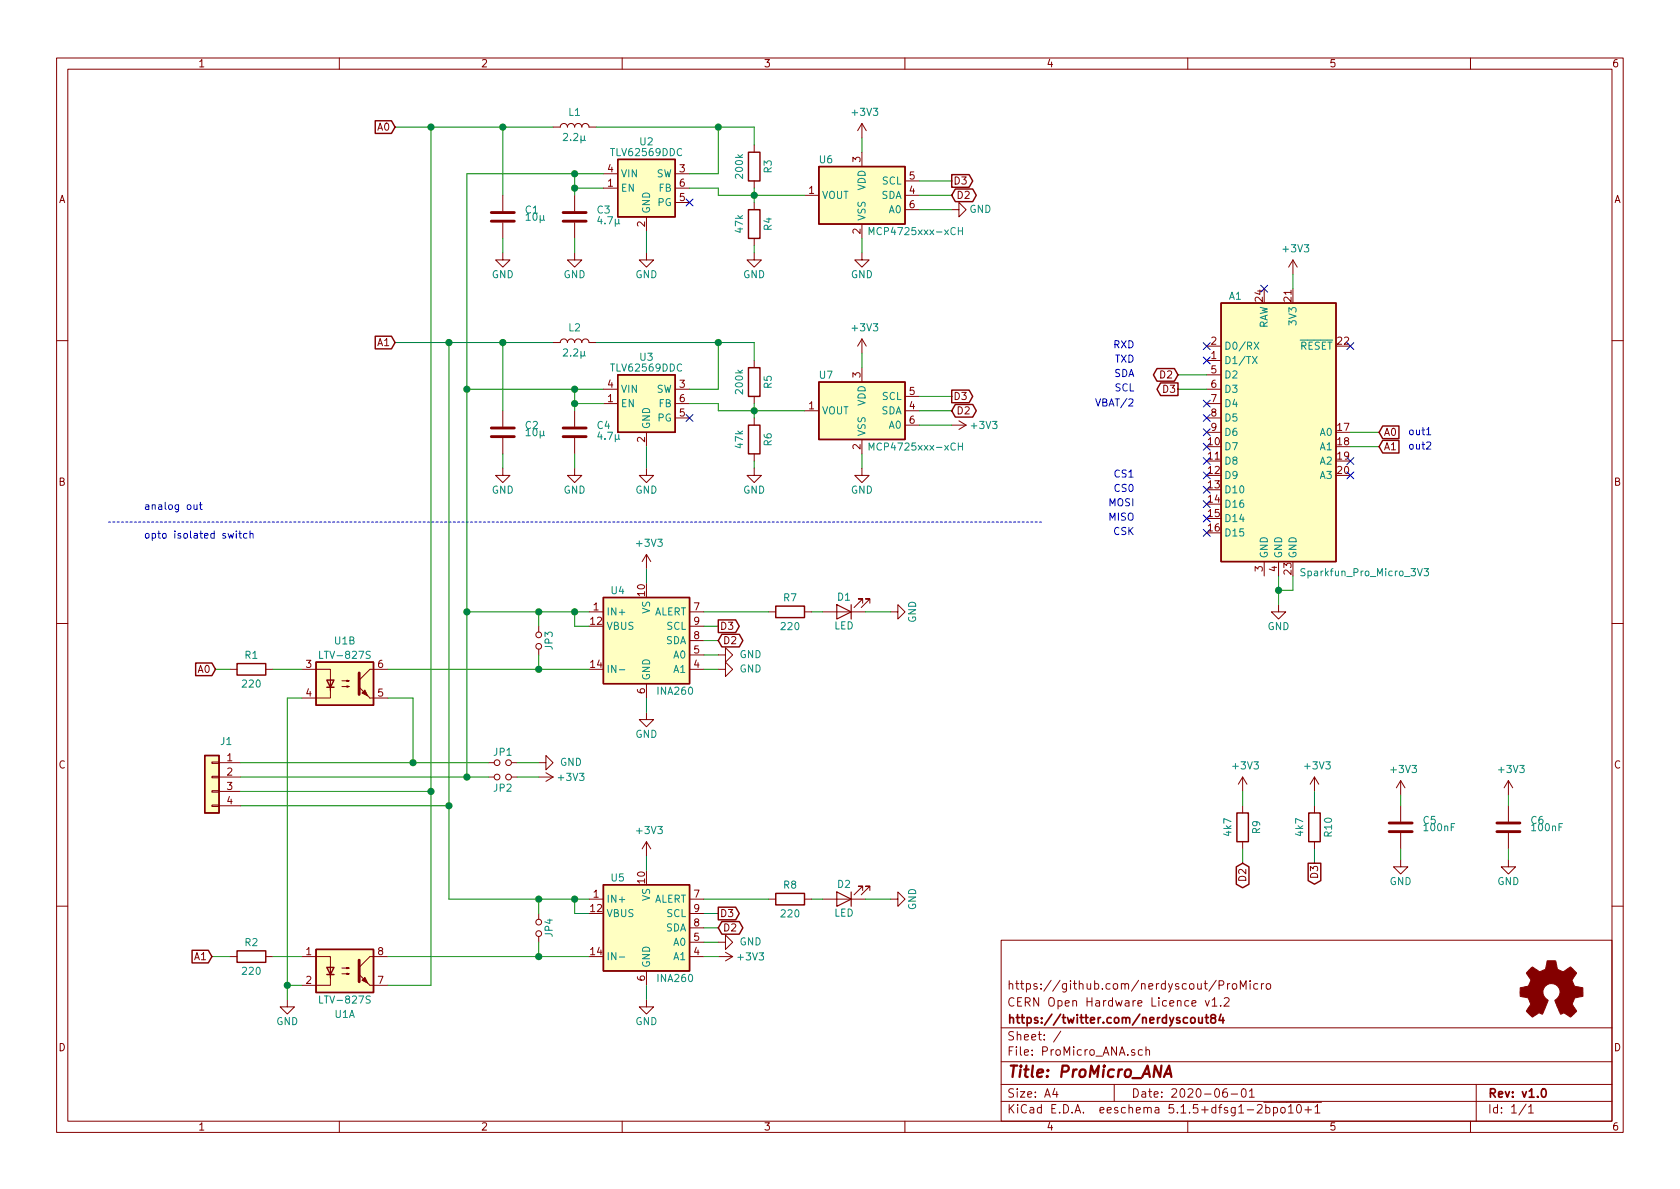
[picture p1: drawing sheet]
EESchema Schematic File Version 4
EELAYER 30 0
EELAYER END
$Descr A4 11693 8268
encoding utf-8
Sheet 1 1
Title "ProMicro_ANA"
Date "2020-06-01"
Rev "v1.0"
Comp "https://twitter.com/nerdyscout84"
Comment1 "CERN Open Hardware Licence v1.2"
Comment2 "https://github.com/nerdyscout/ProMicro"
Comment3 ""
Comment4 ""
$EndDescr
Connection ~ 8900 4100
Wire Wire Line
	8900 4000 8900 4100
Wire Wire Line
	8900 4100 8900 4200
Wire Wire Line
	9000 1900 9000 2000
Wire Wire Line
	9000 4000 9000 4100
Wire Wire Line
	9000 4100 8900 4100
Wire Wire Line
	9400 3000 9600 3000
Wire Wire Line
	9400 3100 9600 3100
Text Notes 9800 3030 0    50   ~ 0
out1
Text Notes 9800 3130 0    50   ~ 0
out2
Text GLabel 9600 3000 2    50   Input ~ 0
A0
Text GLabel 9600 3100 2    50   Input ~ 0
A1
$Comp
L power:+3V3 #PWR033
U 1 1
P 9000 1900
F 0 "#PWR033" H 9000 1750 50  0001 C CNN
F 1 "+3V3" H 9020 2080 50  0000 C CNN
F 2 "" H 9000 1900 50  0001 C CNN
F 3 "" H 9000 1900 50  0001 C CNN
	1    9000 1900
	1    0    0    -1  
$EndComp
$Comp
L power:GND #PWR032
U 1 1
P 8900 4200
F 0 "#PWR032" H 8900 3950 50  0001 C CNN
F 1 "GND" H 8900 4050 50  0000 C CNN
F 2 "" H 8900 4200 50  0001 C CNN
F 3 "" H 8900 4200 50  0001 C CNN
	1    8900 4200
	1    0    0    -1  
$EndComp
$Comp
L Graphic:Logo_Open_Hardware_Small LOGO1
U 1 1
P 10800 6900
F 0 "LOGO1" H 10800 7175 50  0001 C CNN
F 1 "Logo_Open_Hardware_Small" H 10800 6675 50  0001 C CNN
F 2 "Symbol:OSHW-Symbol_6.7x6mm_SilkScreen" H 10800 6900 50  0001 C CNN
F 3 "" H 10800 6900 50  0001 C CNN
	1    10800 6900
	1    0    0    -1  
$EndComp
$Comp
L Isolator:LTV-827S U1
U 2 1
P 2400 4750
F 0 "U1" H 2400 5050 50  0000 C CNN
F 1 "LTV-827S" H 2400 4950 50  0000 C CNN
F 2 "Package_DIP:SMDIP-8_W9.53mm" H 2400 4450 50  0001 C CNN
F 3 "http://www.us.liteon.com/downloads/LTV-817-827-847.PDF" H 1600 5300 50  0001 C CNN
	2    2400 4750
	1    0    0    -1  
$EndComp
$Comp
L Isolator:LTV-827S U1
U 1 1
P 2400 6750
F 0 "U1" H 2400 6450 50  0000 C CNN
F 1 "LTV-827S" H 2400 6550 50  0000 C CNN
F 2 "Package_DIP:SMDIP-8_W9.53mm" H 2400 6450 50  0001 C CNN
F 3 "http://www.us.liteon.com/downloads/LTV-817-827-847.PDF" H 1600 7300 50  0001 C CNN
	1    2400 6750
	1    0    0    -1  
$EndComp
$Comp
L Sensor:INA260 U5
U 1 1
P 4500 6450
F 0 "U5" H 4300 6800 50  0000 C CNN
F 1 "INA260" H 4700 6100 50  0000 C CNN
F 2 "Package_SO:TSSOP-16_4.4x5mm_P0.65mm" H 4500 5850 50  0001 C CNN
F 3 "http://www.ti.com/lit/ds/symlink/ina260.pdf" H 4500 6350 50  0001 C CNN
	1    4500 6450
	1    0    0    -1  
$EndComp
$Comp
L Sensor:INA260 U4
U 1 1
P 4500 4450
F 0 "U4" H 4300 4800 50  0000 C CNN
F 1 "INA260" H 4700 4100 50  0000 C CNN
F 2 "Package_SO:TSSOP-16_4.4x5mm_P0.65mm" H 4500 3850 50  0001 C CNN
F 3 "http://www.ti.com/lit/ds/symlink/ina260.pdf" H 4500 4350 50  0001 C CNN
	1    4500 4450
	1    0    0    -1  
$EndComp
$Comp
L power:GND #PWR011
U 1 1
P 4500 4950
F 0 "#PWR011" H 4500 4700 50  0001 C CNN
F 1 "GND" H 4500 4800 50  0000 C CNN
F 2 "" H 4500 4950 50  0001 C CNN
F 3 "" H 4500 4950 50  0001 C CNN
	1    4500 4950
	1    0    0    -1  
$EndComp
$Comp
L power:GND #PWR013
U 1 1
P 4500 6950
F 0 "#PWR013" H 4500 6700 50  0001 C CNN
F 1 "GND" H 4500 6800 50  0000 C CNN
F 2 "" H 4500 6950 50  0001 C CNN
F 3 "" H 4500 6950 50  0001 C CNN
	1    4500 6950
	1    0    0    -1  
$EndComp
$Comp
L power:+3V3 #PWR012
U 1 1
P 4500 5950
F 0 "#PWR012" H 4500 5800 50  0001 C CNN
F 1 "+3V3" H 4520 6130 50  0000 C CNN
F 2 "" H 4500 5950 50  0001 C CNN
F 3 "" H 4500 5950 50  0001 C CNN
	1    4500 5950
	1    0    0    -1  
$EndComp
Wire Wire Line
	4500 6050 4500 5950
Wire Wire Line
	4500 6950 4500 6850
Wire Wire Line
	4500 4950 4500 4850
Wire Wire Line
	4500 4050 4500 3950
$Comp
L Connector_Generic:Conn_01x04 J1
U 1 1
P 1475 5400
F 0 "J1" H 1375 5650 50  0000 C CNN
F 1 "Conn_01x04" H 1375 5650 50  0001 C CNN
F 2 "TerminalBlock_Phoenix:TerminalBlock_Phoenix_MPT-0,5-4-2.54_1x04_P2.54mm_Horizontal" H 1475 5400 50  0001 C CNN
F 3 "~" H 1475 5400 50  0001 C CNN
	1    1475 5400
	-1   0    0    -1  
$EndComp
Wire Wire Line
	4100 6650 3750 6650
Wire Wire Line
	4100 4650 3750 4650
Wire Wire Line
	4100 4250 4000 4250
Wire Wire Line
	2700 4850 2875 4850
Wire Wire Line
	2875 5300 1675 5300
Wire Wire Line
	2875 4850 2875 5300
Wire Wire Line
	1675 5600 3125 5600
Wire Wire Line
	3250 5400 3250 4250
Wire Wire Line
	1675 5400 3250 5400
Connection ~ 3750 6650
Connection ~ 3750 6250
Wire Wire Line
	3750 6250 4000 6250
Connection ~ 3750 4650
Connection ~ 3750 4250
$Comp
L Device:C C5
U 1 1
P 9750 5750
F 0 "C5" H 9900 5800 50  0000 L CNN
F 1 "100nF" H 9900 5750 50  0000 L CNN
F 2 "Capacitor_SMD:C_0603_1608Metric" H 9788 5600 50  0001 C CNN
F 3 "" H 9750 5750 50  0001 C CNN
	1    9750 5750
	1    0    0    -1  
$EndComp
Text GLabel 5000 4350 2    50   Output ~ 0
D3
Text GLabel 5000 4450 2    50   BiDi ~ 0
D2
Wire Wire Line
	5000 4450 4900 4450
Wire Wire Line
	4900 4350 5000 4350
Text GLabel 5000 6350 2    50   Output ~ 0
D3
Text GLabel 5000 6450 2    50   BiDi ~ 0
D2
Wire Wire Line
	5000 6450 4900 6450
Wire Wire Line
	4900 6350 5000 6350
Wire Wire Line
	2100 4850 2000 4850
$Comp
L power:GND #PWR01
U 1 1
P 2000 6950
F 0 "#PWR01" H 2000 6700 50  0001 C CNN
F 1 "GND" H 2000 6800 50  0000 C CNN
F 2 "" H 2000 6950 50  0001 C CNN
F 3 "" H 2000 6950 50  0001 C CNN
	1    2000 6950
	1    0    0    -1  
$EndComp
Wire Wire Line
	2000 6950 2000 6850
Wire Wire Line
	2100 6850 2000 6850
Connection ~ 2000 6850
Wire Wire Line
	2000 6850 2000 4850
$Comp
L power:+3V3 #PWR030
U 1 1
P 9750 5525
F 0 "#PWR030" H 9750 5375 50  0001 C CNN
F 1 "+3V3" H 9770 5705 50  0000 C CNN
F 2 "" H 9750 5525 50  0001 C CNN
F 3 "" H 9750 5525 50  0001 C CNN
	1    9750 5525
	1    0    0    -1  
$EndComp
$Comp
L power:GND #PWR031
U 1 1
P 9750 5975
F 0 "#PWR031" H 9750 5725 50  0001 C CNN
F 1 "GND" H 9750 5825 50  0000 C CNN
F 2 "" H 9750 5975 50  0001 C CNN
F 3 "" H 9750 5975 50  0001 C CNN
	1    9750 5975
	1    0    0    -1  
$EndComp
Wire Wire Line
	9750 5975 9750 5900
Wire Wire Line
	9750 5600 9750 5525
$Comp
L Device:C C6
U 1 1
P 10500 5750
F 0 "C6" H 10650 5800 50  0000 L CNN
F 1 "100nF" H 10650 5750 50  0000 L CNN
F 2 "Capacitor_SMD:C_0603_1608Metric" H 10538 5600 50  0001 C CNN
F 3 "" H 10500 5750 50  0001 C CNN
	1    10500 5750
	1    0    0    -1  
$EndComp
$Comp
L power:+3V3 #PWR034
U 1 1
P 10500 5525
F 0 "#PWR034" H 10500 5375 50  0001 C CNN
F 1 "+3V3" H 10520 5705 50  0000 C CNN
F 2 "" H 10500 5525 50  0001 C CNN
F 3 "" H 10500 5525 50  0001 C CNN
	1    10500 5525
	1    0    0    -1  
$EndComp
$Comp
L power:GND #PWR035
U 1 1
P 10500 5975
F 0 "#PWR035" H 10500 5725 50  0001 C CNN
F 1 "GND" H 10500 5825 50  0000 C CNN
F 2 "" H 10500 5975 50  0001 C CNN
F 3 "" H 10500 5975 50  0001 C CNN
	1    10500 5975
	1    0    0    -1  
$EndComp
Wire Wire Line
	10500 5975 10500 5900
Wire Wire Line
	10500 5600 10500 5525
$Comp
L Device:R R1
U 1 1
P 1750 4650
F 0 "R1" V 1650 4650 50  0000 C CNN
F 1 "220" V 1850 4650 50  0000 C CNN
F 2 "Resistor_SMD:R_0603_1608Metric" V 1680 4650 50  0001 C CNN
F 3 "~" H 1750 4650 50  0001 C CNN
	1    1750 4650
	0    1    1    0   
$EndComp
Wire Wire Line
	1900 4650 2100 4650
$Comp
L Device:R R2
U 1 1
P 1750 6650
F 0 "R2" V 1650 6650 50  0000 C CNN
F 1 "220" V 1850 6650 50  0000 C CNN
F 2 "Resistor_SMD:R_0603_1608Metric" V 1680 6650 50  0001 C CNN
F 3 "~" H 1750 6650 50  0001 C CNN
	1    1750 6650
	0    1    1    0   
$EndComp
Wire Wire Line
	1900 6650 2100 6650
Text GLabel 1500 4650 0    50   Input ~ 0
A0
Wire Wire Line
	1500 4650 1600 4650
Text GLabel 1475 6650 0    50   Input ~ 0
A1
Wire Wire Line
	1475 6650 1600 6650
Wire Wire Line
	4100 4350 4000 4350
Wire Wire Line
	4000 4350 4000 4250
Connection ~ 4000 4250
Wire Wire Line
	4000 4250 3750 4250
Wire Wire Line
	4100 6350 4000 6350
Wire Wire Line
	4000 6350 4000 6250
Connection ~ 4000 6250
Wire Wire Line
	4000 6250 4100 6250
$Comp
L Device:R R7
U 1 1
P 5500 4250
F 0 "R7" V 5400 4250 50  0000 C CNN
F 1 "220" V 5600 4250 50  0000 C CNN
F 2 "Resistor_SMD:R_0603_1608Metric" V 5430 4250 50  0001 C CNN
F 3 "~" H 5500 4250 50  0001 C CNN
	1    5500 4250
	0    1    1    0   
$EndComp
$Comp
L Device:LED D1
U 1 1
P 5875 4250
F 0 "D1" H 5875 4150 50  0000 C CNN
F 1 "LED" H 5875 4350 50  0000 C CNN
F 2 "LED_SMD:LED_0603_1608Metric" H 5875 4250 50  0001 C CNN
F 3 "~" H 5875 4250 50  0001 C CNN
	1    5875 4250
	-1   0    0    1   
$EndComp
$Comp
L power:GND #PWR024
U 1 1
P 6200 4250
F 0 "#PWR024" H 6200 4000 50  0001 C CNN
F 1 "GND" H 6200 4100 50  0000 C CNN
F 2 "" H 6200 4250 50  0001 C CNN
F 3 "" H 6200 4250 50  0001 C CNN
	1    6200 4250
	0    -1   -1   0   
$EndComp
Wire Wire Line
	6200 4250 6025 4250
Wire Wire Line
	5725 4250 5650 4250
Wire Wire Line
	5350 4250 4900 4250
$Comp
L Device:R R8
U 1 1
P 5500 6250
F 0 "R8" V 5400 6250 50  0000 C CNN
F 1 "220" V 5600 6250 50  0000 C CNN
F 2 "Resistor_SMD:R_0603_1608Metric" V 5430 6250 50  0001 C CNN
F 3 "~" H 5500 6250 50  0001 C CNN
	1    5500 6250
	0    1    1    0   
$EndComp
$Comp
L Device:LED D2
U 1 1
P 5875 6250
F 0 "D2" H 5875 6150 50  0000 C CNN
F 1 "LED" H 5875 6350 50  0000 C CNN
F 2 "LED_SMD:LED_0603_1608Metric" H 5875 6250 50  0001 C CNN
F 3 "~" H 5875 6250 50  0001 C CNN
	1    5875 6250
	-1   0    0    1   
$EndComp
$Comp
L power:GND #PWR025
U 1 1
P 6200 6250
F 0 "#PWR025" H 6200 6000 50  0001 C CNN
F 1 "GND" H 6200 6100 50  0000 C CNN
F 2 "" H 6200 6250 50  0001 C CNN
F 3 "" H 6200 6250 50  0001 C CNN
	1    6200 6250
	0    -1   -1   0   
$EndComp
Wire Wire Line
	6200 6250 6025 6250
Wire Wire Line
	5725 6250 5650 6250
Wire Wire Line
	5350 6250 4900 6250
$Comp
L Device:R R10
U 1 1
P 9150 5750
F 0 "R10" V 9050 5750 50  0000 C CNN
F 1 "4k7" V 9250 5750 50  0000 C CNN
F 2 "Resistor_SMD:R_0603_1608Metric" V 9080 5750 50  0001 C CNN
F 3 "~" H 9150 5750 50  0001 C CNN
	1    9150 5750
	-1   0    0    1   
$EndComp
$Comp
L Device:R R9
U 1 1
P 8650 5750
F 0 "R9" V 8550 5750 50  0000 C CNN
F 1 "4k7" V 8750 5750 50  0000 C CNN
F 2 "Resistor_SMD:R_0603_1608Metric" V 8580 5750 50  0001 C CNN
F 3 "~" H 8650 5750 50  0001 C CNN
	1    8650 5750
	-1   0    0    1   
$EndComp
Text GLabel 9150 6000 3    50   Output ~ 0
D3
Text GLabel 8650 6000 3    50   BiDi ~ 0
D2
$Comp
L power:+3V3 #PWR029
U 1 1
P 9150 5500
F 0 "#PWR029" H 9150 5350 50  0001 C CNN
F 1 "+3V3" H 9170 5680 50  0000 C CNN
F 2 "" H 9150 5500 50  0001 C CNN
F 3 "" H 9150 5500 50  0001 C CNN
	1    9150 5500
	1    0    0    -1  
$EndComp
$Comp
L power:+3V3 #PWR028
U 1 1
P 8650 5500
F 0 "#PWR028" H 8650 5350 50  0001 C CNN
F 1 "+3V3" H 8670 5680 50  0000 C CNN
F 2 "" H 8650 5500 50  0001 C CNN
F 3 "" H 8650 5500 50  0001 C CNN
	1    8650 5500
	1    0    0    -1  
$EndComp
Wire Wire Line
	8650 5500 8650 5600
Wire Wire Line
	8650 6000 8650 5900
Wire Wire Line
	9150 6000 9150 5900
Wire Wire Line
	9150 5600 9150 5500
$Comp
L Regulator_Switching:TLV62569DDC U3
U 1 1
P 4500 2800
F 0 "U3" H 4500 3125 50  0000 C CNN
F 1 "TLV62569DDC" H 4500 3050 50  0000 C CNN
F 2 "Package_TO_SOT_SMD:SOT-23-6" H 4550 2550 50  0001 L CIN
F 3 "http://www.ti.com/lit/ds/symlink/tlv62569.pdf" H 4250 3250 50  0001 C CNN
	1    4500 2800
	1    0    0    -1  
$EndComp
$Comp
L power:GND #PWR09
U 1 1
P 4500 3250
F 0 "#PWR09" H 4500 3000 50  0001 C CNN
F 1 "GND" H 4500 3100 50  0000 C CNN
F 2 "" H 4500 3250 50  0001 C CNN
F 3 "" H 4500 3250 50  0001 C CNN
	1    4500 3250
	1    0    0    -1  
$EndComp
Wire Wire Line
	4200 2800 4000 2800
Wire Wire Line
	4000 2800 4000 2700
Wire Wire Line
	4000 2700 4200 2700
Connection ~ 4000 2700
Wire Wire Line
	3000 5500 1675 5500
Wire Wire Line
	2700 6850 3000 6850
Wire Wire Line
	3000 6850 3000 5500
Wire Wire Line
	3125 6250 3125 5600
Wire Wire Line
	4500 3250 4500 3100
NoConn ~ 4800 2900
$Comp
L Device:R R5
U 1 1
P 5250 2650
F 0 "R5" V 5150 2650 50  0000 C CNN
F 1 "200k" V 5350 2650 50  0000 C CNN
F 2 "Resistor_SMD:R_0603_1608Metric" V 5180 2650 50  0001 C CNN
F 3 "~" H 5250 2650 50  0001 C CNN
	1    5250 2650
	-1   0    0    1   
$EndComp
$Comp
L Device:R R6
U 1 1
P 5250 3050
F 0 "R6" V 5150 3050 50  0000 C CNN
F 1 "47k" V 5350 3050 50  0000 C CNN
F 2 "Resistor_SMD:R_0603_1608Metric" V 5180 3050 50  0001 C CNN
F 3 "~" H 5250 3050 50  0001 C CNN
	1    5250 3050
	-1   0    0    1   
$EndComp
$Comp
L power:GND #PWR019
U 1 1
P 5250 3250
F 0 "#PWR019" H 5250 3000 50  0001 C CNN
F 1 "GND" H 5250 3100 50  0000 C CNN
F 2 "" H 5250 3250 50  0001 C CNN
F 3 "" H 5250 3250 50  0001 C CNN
	1    5250 3250
	1    0    0    -1  
$EndComp
Wire Wire Line
	5250 3250 5250 3200
Wire Wire Line
	5250 2900 5250 2850
Wire Wire Line
	4800 2700 5000 2700
Wire Wire Line
	5000 2700 5000 2375
Wire Wire Line
	5000 2375 5250 2375
Wire Wire Line
	5250 2375 5250 2500
Wire Wire Line
	4800 2800 5000 2800
Wire Wire Line
	5000 2800 5000 2850
Wire Wire Line
	5000 2850 5250 2850
Connection ~ 5250 2850
Wire Wire Line
	5250 2850 5250 2800
Wire Wire Line
	3250 4250 3250 2700
Wire Wire Line
	3250 2700 4000 2700
Connection ~ 3250 4250
Wire Wire Line
	5250 2850 5600 2850
$Comp
L Regulator_Switching:TLV62569DDC U2
U 1 1
P 4500 1300
F 0 "U2" H 4500 1625 50  0000 C CNN
F 1 "TLV62569DDC" H 4500 1550 50  0000 C CNN
F 2 "Package_TO_SOT_SMD:SOT-23-6" H 4550 1050 50  0001 L CIN
F 3 "http://www.ti.com/lit/ds/symlink/tlv62569.pdf" H 4250 1750 50  0001 C CNN
	1    4500 1300
	1    0    0    -1  
$EndComp
$Comp
L power:GND #PWR08
U 1 1
P 4500 1750
F 0 "#PWR08" H 4500 1500 50  0001 C CNN
F 1 "GND" H 4500 1600 50  0000 C CNN
F 2 "" H 4500 1750 50  0001 C CNN
F 3 "" H 4500 1750 50  0001 C CNN
	1    4500 1750
	1    0    0    -1  
$EndComp
Wire Wire Line
	4200 1300 4000 1300
Wire Wire Line
	4000 1300 4000 1200
Wire Wire Line
	4000 1200 4200 1200
Connection ~ 4000 1200
Wire Wire Line
	4500 1750 4500 1600
NoConn ~ 4800 1400
$Comp
L Device:R R3
U 1 1
P 5250 1150
F 0 "R3" V 5150 1150 50  0000 C CNN
F 1 "200k" V 5350 1150 50  0000 C CNN
F 2 "Resistor_SMD:R_0603_1608Metric" V 5180 1150 50  0001 C CNN
F 3 "~" H 5250 1150 50  0001 C CNN
	1    5250 1150
	-1   0    0    1   
$EndComp
$Comp
L Device:R R4
U 1 1
P 5250 1550
F 0 "R4" V 5150 1550 50  0000 C CNN
F 1 "47k" V 5350 1550 50  0000 C CNN
F 2 "Resistor_SMD:R_0603_1608Metric" V 5180 1550 50  0001 C CNN
F 3 "~" H 5250 1550 50  0001 C CNN
	1    5250 1550
	-1   0    0    1   
$EndComp
$Comp
L power:GND #PWR018
U 1 1
P 5250 1750
F 0 "#PWR018" H 5250 1500 50  0001 C CNN
F 1 "GND" H 5250 1600 50  0000 C CNN
F 2 "" H 5250 1750 50  0001 C CNN
F 3 "" H 5250 1750 50  0001 C CNN
	1    5250 1750
	1    0    0    -1  
$EndComp
Wire Wire Line
	5250 1750 5250 1700
Wire Wire Line
	5250 1400 5250 1350
Wire Wire Line
	4800 1200 5000 1200
Wire Wire Line
	5000 1200 5000 875 
Wire Wire Line
	5000 875  5250 875 
Wire Wire Line
	5250 875  5250 1000
Wire Wire Line
	4800 1300 5000 1300
Wire Wire Line
	5000 1300 5000 1350
Wire Wire Line
	5000 1350 5250 1350
Connection ~ 5250 1350
Wire Wire Line
	5250 1350 5250 1300
Wire Wire Line
	5250 1350 5600 1350
$Comp
L Analog_DAC:MCP4725xxx-xCH U6
U 1 1
P 6000 1350
F 0 "U6" H 6250 1600 50  0000 C CNN
F 1 "MCP4725xxx-xCH" H 5625 1100 50  0000 C CNN
F 2 "Package_TO_SOT_SMD:SOT-23-6" H 6000 1100 50  0001 C CNN
F 3 "http://ww1.microchip.com/downloads/en/DeviceDoc/22039d.pdf" H 6000 1350 50  0001 C CNN
	1    6000 1350
	-1   0    0    -1  
$EndComp
$Comp
L power:GND #PWR021
U 1 1
P 6000 1750
F 0 "#PWR021" H 6000 1500 50  0001 C CNN
F 1 "GND" H 6000 1600 50  0000 C CNN
F 2 "" H 6000 1750 50  0001 C CNN
F 3 "" H 6000 1750 50  0001 C CNN
	1    6000 1750
	1    0    0    -1  
$EndComp
Wire Wire Line
	6000 1750 6000 1650
Text GLabel 6625 1350 2    50   BiDi ~ 0
D2
Text GLabel 6625 1250 2    50   Output ~ 0
D3
Wire Wire Line
	6625 1250 6400 1250
Wire Wire Line
	6400 1350 6625 1350
$Comp
L power:+3V3 #PWR020
U 1 1
P 6000 950
F 0 "#PWR020" H 6000 800 50  0001 C CNN
F 1 "+3V3" H 6020 1130 50  0000 C CNN
F 2 "" H 6000 950 50  0001 C CNN
F 3 "" H 6000 950 50  0001 C CNN
	1    6000 950 
	1    0    0    -1  
$EndComp
Wire Wire Line
	6000 950  6000 1050
$Comp
L Analog_DAC:MCP4725xxx-xCH U7
U 1 1
P 6000 2850
F 0 "U7" H 6250 3100 50  0000 C CNN
F 1 "MCP4725xxx-xCH" H 5625 2600 50  0000 C CNN
F 2 "Package_TO_SOT_SMD:SOT-23-6" H 6000 2600 50  0001 C CNN
F 3 "http://ww1.microchip.com/downloads/en/DeviceDoc/22039d.pdf" H 6000 2850 50  0001 C CNN
	1    6000 2850
	-1   0    0    -1  
$EndComp
$Comp
L power:GND #PWR023
U 1 1
P 6000 3250
F 0 "#PWR023" H 6000 3000 50  0001 C CNN
F 1 "GND" H 6000 3100 50  0000 C CNN
F 2 "" H 6000 3250 50  0001 C CNN
F 3 "" H 6000 3250 50  0001 C CNN
	1    6000 3250
	1    0    0    -1  
$EndComp
Wire Wire Line
	6000 3250 6000 3150
Text GLabel 6625 2850 2    50   BiDi ~ 0
D2
Text GLabel 6625 2750 2    50   Output ~ 0
D3
Wire Wire Line
	6625 2750 6400 2750
Wire Wire Line
	6400 2850 6625 2850
$Comp
L power:+3V3 #PWR022
U 1 1
P 6000 2450
F 0 "#PWR022" H 6000 2300 50  0001 C CNN
F 1 "+3V3" H 6020 2630 50  0000 C CNN
F 2 "" H 6000 2450 50  0001 C CNN
F 3 "" H 6000 2450 50  0001 C CNN
	1    6000 2450
	1    0    0    -1  
$EndComp
Wire Wire Line
	6000 2450 6000 2550
$Comp
L power:GND #PWR026
U 1 1
P 6625 1450
F 0 "#PWR026" H 6625 1200 50  0001 C CNN
F 1 "GND" V 6625 1250 50  0000 C CNN
F 2 "" H 6625 1450 50  0001 C CNN
F 3 "" H 6625 1450 50  0001 C CNN
	1    6625 1450
	0    -1   -1   0   
$EndComp
Wire Wire Line
	6625 1450 6400 1450
$Comp
L power:+3V3 #PWR027
U 1 1
P 6625 2950
F 0 "#PWR027" H 6625 2800 50  0001 C CNN
F 1 "+3V3" V 6625 3175 50  0000 C CNN
F 2 "" H 6625 2950 50  0001 C CNN
F 3 "" H 6625 2950 50  0001 C CNN
	1    6625 2950
	0    1    1    0   
$EndComp
Wire Wire Line
	6625 2950 6400 2950
Wire Notes Line
	7250 3625 750  3625
Wire Wire Line
	3250 2700 3250 1200
Connection ~ 3250 2700
Wire Wire Line
	3250 1200 4000 1200
Wire Wire Line
	3125 5600 3125 2375
Connection ~ 3125 5600
Wire Wire Line
	3000 5500 3000 875 
Connection ~ 3000 5500
$Comp
L Device:Jumper_NO_Small JP1
U 1 1
P 3500 5300
F 0 "JP1" H 3500 5375 50  0000 C CNN
F 1 "Jumper_NO_Small" H 3525 5400 50  0001 C CNN
F 2 "Jumper:SolderJumper-2_P1.3mm_Open_RoundedPad1.0x1.5mm" H 3500 5300 50  0001 C CNN
F 3 "~" H 3500 5300 50  0001 C CNN
	1    3500 5300
	1    0    0    -1  
$EndComp
$Comp
L Device:Jumper_NO_Small JP3
U 1 1
P 3750 4450
F 0 "JP3" H 3750 4525 50  0000 C CNN
F 1 "Jumper_NO_Small" H 3775 4550 50  0001 C CNN
F 2 "Jumper:SolderJumper-2_P1.3mm_Open_RoundedPad1.0x1.5mm" H 3750 4450 50  0001 C CNN
F 3 "~" H 3750 4450 50  0001 C CNN
	1    3750 4450
	0    1    1    0   
$EndComp
Wire Wire Line
	3750 4250 3750 4350
Wire Wire Line
	3750 4550 3750 4650
$Comp
L Device:Jumper_NO_Small JP4
U 1 1
P 3750 6450
F 0 "JP4" H 3750 6525 50  0000 C CNN
F 1 "Jumper_NO_Small" H 3775 6550 50  0001 C CNN
F 2 "Jumper:SolderJumper-2_P1.3mm_Open_RoundedPad1.0x1.5mm" H 3750 6450 50  0001 C CNN
F 3 "~" H 3750 6450 50  0001 C CNN
	1    3750 6450
	0    1    1    0   
$EndComp
Wire Wire Line
	3750 6250 3750 6350
Wire Wire Line
	3750 6550 3750 6650
Wire Wire Line
	3400 5300 2875 5300
Connection ~ 2875 5300
$Comp
L power:GND #PWR04
U 1 1
P 3750 5300
F 0 "#PWR04" H 3750 5050 50  0001 C CNN
F 1 "GND" V 3750 5075 50  0000 C CNN
F 2 "" H 3750 5300 50  0001 C CNN
F 3 "" H 3750 5300 50  0001 C CNN
	1    3750 5300
	0    -1   -1   0   
$EndComp
Wire Wire Line
	3750 5300 3600 5300
$Comp
L Device:Jumper_NO_Small JP2
U 1 1
P 3500 5400
F 0 "JP2" H 3500 5325 50  0000 C CNN
F 1 "Jumper_NO_Small" H 3525 5500 50  0001 C CNN
F 2 "Jumper:SolderJumper-2_P1.3mm_Open_RoundedPad1.0x1.5mm" H 3500 5400 50  0001 C CNN
F 3 "~" H 3500 5400 50  0001 C CNN
	1    3500 5400
	1    0    0    -1  
$EndComp
$Comp
L power:+3V3 #PWR010
U 1 1
P 4500 3950
F 0 "#PWR010" H 4500 3800 50  0001 C CNN
F 1 "+3V3" H 4520 4130 50  0000 C CNN
F 2 "" H 4500 3950 50  0001 C CNN
F 3 "" H 4500 3950 50  0001 C CNN
	1    4500 3950
	1    0    0    -1  
$EndComp
$Comp
L power:+3V3 #PWR05
U 1 1
P 3750 5400
F 0 "#PWR05" H 3750 5250 50  0001 C CNN
F 1 "+3V3" V 3750 5625 50  0000 C CNN
F 2 "" H 3750 5400 50  0001 C CNN
F 3 "" H 3750 5400 50  0001 C CNN
	1    3750 5400
	0    1    1    0   
$EndComp
Wire Wire Line
	3600 5400 3750 5400
Wire Wire Line
	3400 5400 3250 5400
Connection ~ 3250 5400
Wire Wire Line
	2700 6650 3750 6650
Wire Wire Line
	3125 6250 3750 6250
Wire Wire Line
	2700 4650 3750 4650
Wire Wire Line
	3250 4250 3750 4250
Text GLabel 2750 2375 0    50   Input ~ 0
A1
Text GLabel 2750 875  0    50   Input ~ 0
A0
Text Notes 1000 3750 0    50   ~ 0
opto isolated switch
Text Notes 1000 3550 0    50   ~ 0
analog out
$Comp
L power:GND #PWR014
U 1 1
P 5000 4550
F 0 "#PWR014" H 5000 4300 50  0001 C CNN
F 1 "GND" V 5000 4325 50  0000 C CNN
F 2 "" H 5000 4550 50  0001 C CNN
F 3 "" H 5000 4550 50  0001 C CNN
	1    5000 4550
	0    -1   -1   0   
$EndComp
$Comp
L power:GND #PWR016
U 1 1
P 5000 6550
F 0 "#PWR016" H 5000 6300 50  0001 C CNN
F 1 "GND" V 5000 6325 50  0000 C CNN
F 2 "" H 5000 6550 50  0001 C CNN
F 3 "" H 5000 6550 50  0001 C CNN
	1    5000 6550
	0    -1   -1   0   
$EndComp
Wire Wire Line
	5000 6550 4900 6550
Wire Wire Line
	5000 4550 4900 4550
$Comp
L power:+3V3 #PWR017
U 1 1
P 5000 6650
F 0 "#PWR017" H 5000 6500 50  0001 C CNN
F 1 "+3V3" V 5000 6875 50  0000 C CNN
F 2 "" H 5000 6650 50  0001 C CNN
F 3 "" H 5000 6650 50  0001 C CNN
	1    5000 6650
	0    1    1    0   
$EndComp
Wire Wire Line
	5000 4650 4900 4650
$Comp
L power:GND #PWR015
U 1 1
P 5000 4650
F 0 "#PWR015" H 5000 4400 50  0001 C CNN
F 1 "GND" V 5000 4425 50  0000 C CNN
F 2 "" H 5000 4650 50  0001 C CNN
F 3 "" H 5000 4650 50  0001 C CNN
	1    5000 4650
	0    -1   -1   0   
$EndComp
Wire Wire Line
	4900 6650 5000 6650
$Comp
L Device:L L2
U 1 1
P 4000 2375
F 0 "L2" V 4100 2375 50  0000 C CNN
F 1 "2.2µ" V 3925 2375 50  0000 C CNN
F 2 "Inductor_SMD:L_Bourns-SRN4018" H 4000 2375 50  0001 C CNN
F 3 "~" H 4000 2375 50  0001 C CNN
	1    4000 2375
	0    -1   -1   0   
$EndComp
$Comp
L Device:C C3
U 1 1
P 4000 1500
F 0 "C3" H 4150 1550 50  0000 L CNN
F 1 "4.7µ" H 4150 1475 50  0000 L CNN
F 2 "Capacitor_SMD:C_0603_1608Metric" H 4038 1350 50  0001 C CNN
F 3 "~" H 4000 1500 50  0001 C CNN
	1    4000 1500
	1    0    0    -1  
$EndComp
$Comp
L Device:C C1
U 1 1
P 3500 1500
F 0 "C1" H 3650 1550 50  0000 L CNN
F 1 "10µ" H 3650 1500 50  0000 L CNN
F 2 "Capacitor_SMD:C_0603_1608Metric" H 3538 1350 50  0001 C CNN
F 3 "~" H 3500 1500 50  0001 C CNN
	1    3500 1500
	1    0    0    -1  
$EndComp
Wire Wire Line
	4000 1350 4000 1300
Connection ~ 4000 1300
Wire Wire Line
	3500 1350 3500 875 
Wire Wire Line
	3500 875  3000 875 
$Comp
L power:GND #PWR06
U 1 1
P 4000 1750
F 0 "#PWR06" H 4000 1500 50  0001 C CNN
F 1 "GND" H 4000 1600 50  0000 C CNN
F 2 "" H 4000 1750 50  0001 C CNN
F 3 "" H 4000 1750 50  0001 C CNN
	1    4000 1750
	1    0    0    -1  
$EndComp
$Comp
L power:GND #PWR02
U 1 1
P 3500 1750
F 0 "#PWR02" H 3500 1500 50  0001 C CNN
F 1 "GND" H 3500 1600 50  0000 C CNN
F 2 "" H 3500 1750 50  0001 C CNN
F 3 "" H 3500 1750 50  0001 C CNN
	1    3500 1750
	1    0    0    -1  
$EndComp
Wire Wire Line
	3500 1650 3500 1750
Wire Wire Line
	4000 1750 4000 1650
$Comp
L Device:C C4
U 1 1
P 4000 3000
F 0 "C4" H 4150 3050 50  0000 L CNN
F 1 "4.7µ" H 4150 2975 50  0000 L CNN
F 2 "Capacitor_SMD:C_0603_1608Metric" H 4038 2850 50  0001 C CNN
F 3 "~" H 4000 3000 50  0001 C CNN
	1    4000 3000
	1    0    0    -1  
$EndComp
$Comp
L Device:C C2
U 1 1
P 3500 3000
F 0 "C2" H 3650 3050 50  0000 L CNN
F 1 "10µ" H 3650 3000 50  0000 L CNN
F 2 "Capacitor_SMD:C_0603_1608Metric" H 3538 2850 50  0001 C CNN
F 3 "~" H 3500 3000 50  0001 C CNN
	1    3500 3000
	1    0    0    -1  
$EndComp
$Comp
L power:GND #PWR07
U 1 1
P 4000 3250
F 0 "#PWR07" H 4000 3000 50  0001 C CNN
F 1 "GND" H 4000 3100 50  0000 C CNN
F 2 "" H 4000 3250 50  0001 C CNN
F 3 "" H 4000 3250 50  0001 C CNN
	1    4000 3250
	1    0    0    -1  
$EndComp
$Comp
L power:GND #PWR03
U 1 1
P 3500 3250
F 0 "#PWR03" H 3500 3000 50  0001 C CNN
F 1 "GND" H 3500 3100 50  0000 C CNN
F 2 "" H 3500 3250 50  0001 C CNN
F 3 "" H 3500 3250 50  0001 C CNN
	1    3500 3250
	1    0    0    -1  
$EndComp
Wire Wire Line
	3500 3150 3500 3250
Wire Wire Line
	4000 3250 4000 3150
Wire Wire Line
	4000 2850 4000 2800
Connection ~ 4000 2800
Wire Wire Line
	3500 2850 3500 2375
Wire Wire Line
	3500 2375 3125 2375
Wire Wire Line
	4150 2375 5000 2375
Connection ~ 5000 2375
Wire Wire Line
	3850 2375 3500 2375
Connection ~ 3500 2375
$Comp
L Device:L L1
U 1 1
P 4000 875
F 0 "L1" V 4100 875 50  0000 C CNN
F 1 "2.2µ" V 3925 875 50  0000 C CNN
F 2 "Inductor_SMD:L_Bourns-SRN4018" H 4000 875 50  0001 C CNN
F 3 "~" H 4000 875 50  0001 C CNN
	1    4000 875 
	0    -1   -1   0   
$EndComp
Wire Wire Line
	4150 875  5000 875 
Connection ~ 5000 875 
Wire Wire Line
	3850 875  3500 875 
Connection ~ 3500 875 
Wire Wire Line
	2750 2375 3125 2375
Connection ~ 3125 2375
Wire Wire Line
	2750 875  3000 875 
Connection ~ 3000 875 
$Comp
L MCU_Module:Sparkfun_Pro_Micro_3V3 A1
U 1 1
P 8900 3000
F 0 "A1" H 8600 3950 50  0000 C CNN
F 1 "Sparkfun_Pro_Micro_3V3" H 9500 2025 50  0000 C CNN
F 2 "Module:Sparkfun_Pro_Micro" H 8900 3000 50  0001 C CIN
F 3 "https://www.sparkfun.com/products/12587" H 8900 2000 50  0001 C CNN
	1    8900 3000
	1    0    0    -1  
$EndComp
NoConn ~ 8800 2000
NoConn ~ 9400 3300
NoConn ~ 9400 3200
NoConn ~ 9400 2400
Text Notes 7900 2725 2    50   ~ 0
SCL
Text Notes 7900 2625 2    50   ~ 0
SDA
Text GLabel 8200 2700 0    50   Output ~ 0
D3
Text GLabel 8200 2600 0    50   BiDi ~ 0
D2
Wire Wire Line
	8200 2700 8400 2700
Wire Wire Line
	8200 2600 8400 2600
Text Notes 7900 2525 2    50   ~ 0
TXD
Text Notes 7900 2425 2    50   ~ 0
RXD
Text Notes 7900 3725 2    50   ~ 0
CSK
Text Notes 7900 3625 2    50   ~ 0
MISO
Text Notes 7900 3525 2    50   ~ 0
MOSI
Text Notes 7900 3425 2    50   ~ 0
CS0
Text Notes 7900 3325 2    50   ~ 0
CS1
Text Notes 7900 2830 2    50   ~ 0
VBAT/2
NoConn ~ 8400 3700
NoConn ~ 8400 3600
NoConn ~ 8400 3500
NoConn ~ 8400 3400
NoConn ~ 8400 3300
NoConn ~ 8400 3200
NoConn ~ 8400 3100
NoConn ~ 8400 3000
NoConn ~ 8400 2900
NoConn ~ 8400 2800
NoConn ~ 8400 2500
NoConn ~ 8400 2400
$EndSCHEMATC
